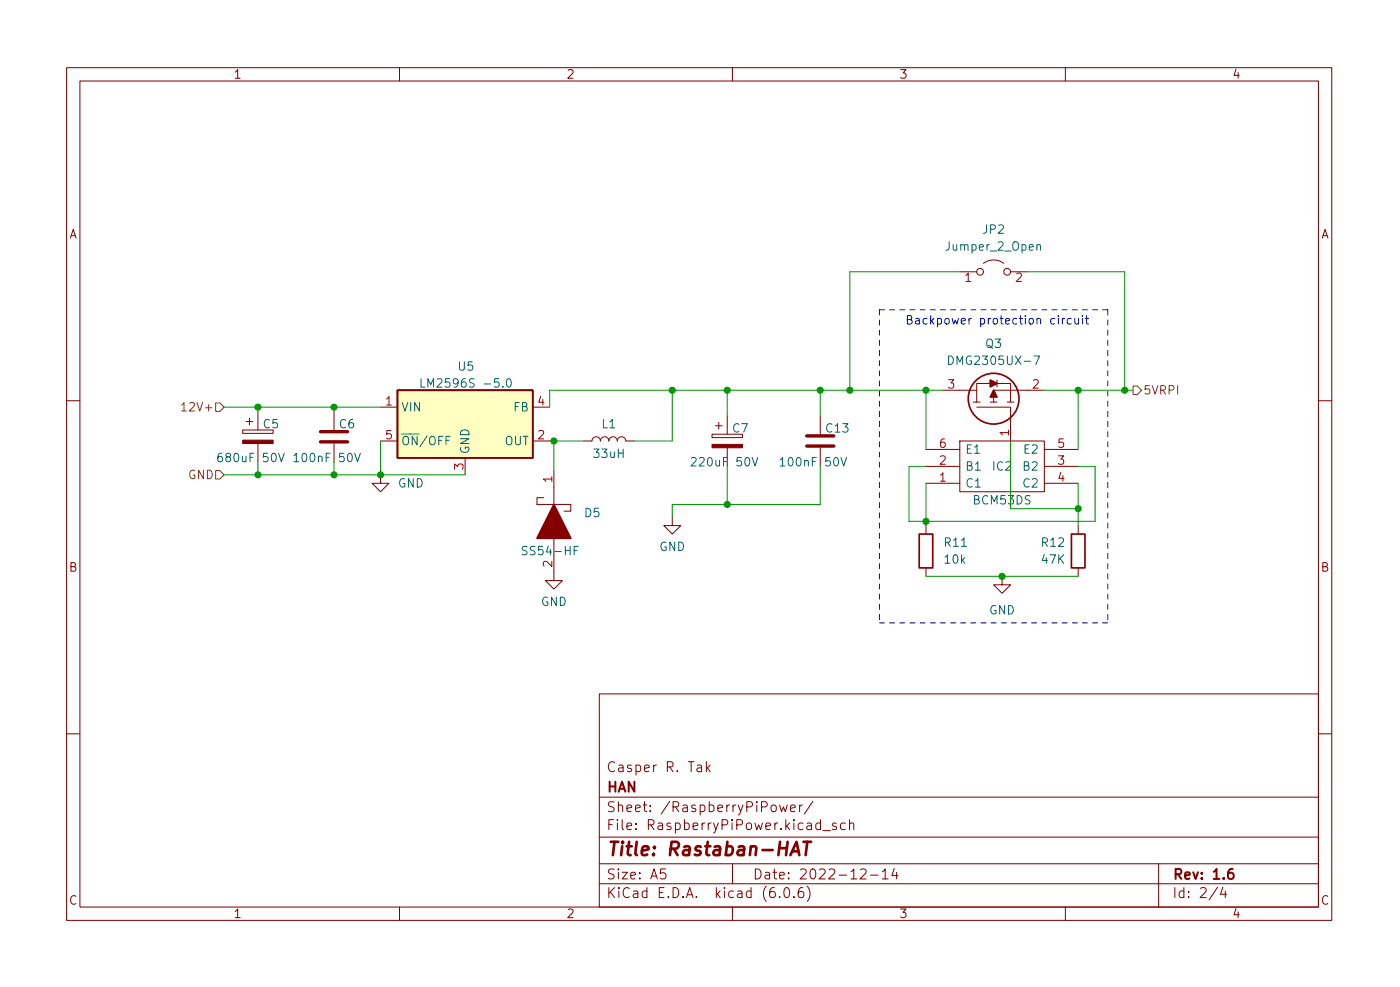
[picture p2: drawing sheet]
<svg xmlns="http://www.w3.org/2000/svg" width="210mm" height="148mm" viewBox="0 0 210 148" stroke-linecap="round" stroke-linejoin="round" font-family="sans-serif">
<g fill="none" stroke="#840000" stroke-width=".15">
<path d="M10 10.2h190v128h-190zM12 12.2h186v124h-186zM60 10.2v2M110 10.2v2M160 10.2v2M147.7 39.5a2.54 2.54 0 0 1 3.1 0M141.6 58.6h5.1M144.1 40.8h2.6M146.7 58.6v1.8M148.7 57.6h-2v1M149.7 57.6h2.1v2.8M149.7 57.1v1"/>
<path d="M151.8 40.8h2.5M156.8 58.6h-7.6v1.8M10 60.2h2M36.4 64.5h4.6v.6h-4.6zM37 63.3h1M37.5 62.8v1M38.7 61.8v2.7M38.7 66.6v2.8M50.2 61.8v2.7M50.2 66.6v2.8M57.1 71.3v1.3h-1.2l1.2 1.2 1.3-1.2h-1.3M57.1 66.2h2.6"/>
<path d="M57.1 61.1h2.6M69.8 68.7v2.6M80 66.2h2.5M80 61.1h2.5M81.7 74.7h-1.1v1h5.1v1h-1M83.2 70.6v5.1M87.6 66.2h1.3a.64 .64 0 0 1 .6-.6 .64 .64 0 0 1 .7 .6 .64 .64 0 0 1 .6-.6 .64 .64 0 0 1 .6 .6 .64 .64 0 0 1 .7-.6 .64 .64 0 0 1 .6 .6 .64 .64 0 0 1 .6-.6 .64 .64 0 0 1 .7 .6h1.2M101 77.6v1.3h1.2l-1.2 1.3-1.3-1.3h1.3M106.9 65.2h4.6v.5h-4.6zM107.4 63.9h1.1M107.9 63.4v1M109.2 62.4v2.8"/>
<path d="M109.2 67.2v2.8M123.2 62.4v2.8M123.2 67.2v2.8M139.1 72.6h5M139.1 70h5M139.1 67.5h5M139.1 78.9v1.3M144.1 66.2h12.7v7.6h-12.7zM146.2 60.4h1M146.7 61.1h5.1v5.1M148.7 60.4h1M151.3 60.4h1"/>
<path d="M156.8 72.6h5.1M156.8 70h5.1M156.8 67.5h5.1M161.9 78.9v1.3M198 60.2h2M83.2 80.8v6.4h1.3l-1.3 1.2-1.3-1.2h1.3M139.1 85.3v1.2M150.5 86.5v1.3h1.3l-1.3 1.3-1.3-1.3h1.3M161.9 85.3v1.2M10 110.2h2M90 104.2h108v32h-108zM90 119.7h108"/>
<path d="M104.7 114.9h.6l.1 .9M105.4 115.2l-.5 .1a.29 .29 0 0 0-.3 .3 .29 .29 0 0 0 .3 .2h.5M106.1 114.3v1.5M106.2 115.3l.5 .5M106.7 114.8l-.6 .6M198 110.2h2M60 136.2v2M90 132.7h108M90 129.7h108M90 125.7h108M99.9 130.4h-.7v.8l.2-.2 .5 .1 .1 .2-.1 .5-.2 .1h-.3l-.2-.1M110 136.2v2"/>
<path d="M110 129.7v3M117.1 134.6v.1M117.1 120.8l.3 1 .3-.7 .2 .7 .3-1M117.9 133.3l.3-.1a.94 .94 0 0 1 0 1.5h-.1a1 1 0 0 1-.2-1.4zM118.7 121.3l.7-.1v-.3l-.5-.1-.2 .3 .1 .7h.6M119.2 134.6v.1M120.1 120.8v1M120.5 120.8l-.3 .1-.1 .2M120.6 133.2a.59 .59 0 0 0-.7 .7v.6l.1 .2h.4l.3-.1v-.5l-.1-.2-.4-.1-.3 .3M121.2 133a1.72 1.72 0 0 1 0 2.3M122.1 120.3l-1.3 1.9M123.6 124.7h1.1"/>
<path d="M125.6 123.6l-.4-.1-.2 .3 .1 .2 .5 .1v.4h-.6M126.9 123.6l-.4-.1-.3 .3v.5l.2 .2h.5M127.6 123.7a.37 .37 0 0 1 .6 .1v.7M127.6 123v1.5M129.2 130.6l.2-.2 .5 .1a.41 .41 0 0 1 .1 .6l-.8 .8h.9M130.7 131.4h1.2M132.5 130.9l.4-.5v1.5M132.5 131.9h.9M134.3 130.4l-.4 1h1M134.7 130.9v1M160 136.2v2M174 129.7v6.5"/>
<path d="M182.9 133.2l-1.3 1.9M183.7 133.2l-.4 1h.9M184 133.7v1"/>
<circle cx="147.2" cy="40.8" r=".51"/>
<circle cx="151.3" cy="40.8" r=".51"/>
</g>
<path d="M185.1 130.4a.59 .59 0 0 0-.7 .7v.6l.2 .2h.4l.2-.1 .1-.5-.2-.2-.4-.1-.3 .3" fill="none" stroke="#840000" stroke-width=".3"/>
<path d="M118.7 128.4l.9-2 .4 2M119 127.8h.9M120.7 126.4h1.1M121.2 126.4l-.2 2" fill="none" stroke="#840000" stroke-width=".4"/>
<g fill="#840000" stroke="#840000" stroke-width=".15">
<path d="M36.4 66.1h4.6v.5h-4.6z"/>
<path d="M106.9 66.7h4.6v.5h-4.6z"/>
</g>
<g fill="none" stroke="#006464" stroke-width=".15">
<path d="M155.7 36.8l.2-.1 .3 .1 .1 .8M63.2 56.8v1.3h.6M76.2 57l.2-.2a.69 .69 0 0 1 .5 .6 .69 .69 0 0 1-.3 .7h-.1a.69 .69 0 0 1-.3-1.1zM142.5 53.4a.64 .64 0 0 1 .7 .7 .64 .64 0 0 1-.7 .6zM155.3 53.4h.8l-.5 1.3M33.3 68a.5 .5 0 0 0-.6 .6v.5l.1 .2h.4l.2-.1v-.4l-.1-.2-.4-.1-.2 .3M41.8 68l.5 1.3 .4-1.3M44.1 68.4l.4-.4v1.3M44.1 69.3h.8M53.3 68l.4 1.3 .4-1.3M103.8 68.8l.5-.1 .2 .1 .1 .2-.8 1h.8M113 68.7l.4 1.3 .4-1.3"/>
<path d="M117.2 69l.3-.3v1.3M117.2 70h.7M126.3 68.7l.4 1.3 .4-1.3M79.2 82.1l-.5-.1-.2 .1v.4l.5 .2 .2 .3-.3 .3-.5-.1"/>
</g>
<g fill="#840000" stroke="#840000" stroke-width=".25">
<path d="M83.2 75.7l2.5 5.1h-5.1z"/>
<path d="M149.2 58.6l.5 1h-1z"/>
<path d="M148.7 57.1l1 .5-1 .5z"/>
</g>
<path d="M48.1 66.3h4.1M48.1 64.8h4.1M121.2 65.4h4M121.2 67h4" fill="none" stroke="#840000" stroke-width=".51"/>
<path d="M59.7 58.6h20.3v10.1h-20.3z" fill="#ffffc2" stroke="#ffffc2" stroke-width=".15"/>
<g fill="none" stroke="#840000" stroke-width=".25">
<path d="M59.7 58.6h20.3v10.1h-20.3zM138 80.2h2.1v5.1h-2.1zM160.9 80.2h2v5.1h-2z"/>
<circle cx="149.2" cy="59.9" r="3.8"/>
</g>
<path d="M170.2 57.9h.6l.6 .7-.6 .6h-.6zM27.3 60.8l.3-.4v1.3M27.3 61.7h.7M32.4 60.5h.6l.7 .6-.7 .7h-.6zM32.4 70.6h.6l.7 .7-.7 .6h-.6z" fill="none" stroke="#725600" stroke-width=".15"/>
<path d="M158.9 47.4v.1M158.9 47.8v.8M159.6 47.8v.8M159.9 47.8l-.2 .1-.1 .1M160.9 47.9l-.4-.1-.2 .2v.4l.1 .2h.5M161.4 47.8l.1 .8h.3l.2-.1M162 47.8v.8M162.6 47.4v.1M162.6 47.8v.8M163 47.8h.5M163.2 47.4v1.1l.3 .1" fill="none" stroke="#0000c2" stroke-width=".15"/>
<path d="M132.1 46.5h34.3M132.1 46.5v47M166.4 46.5v47M166.4 93.5h-34.3" fill="none" stroke="#0000c2" stroke-width=".15" stroke-dasharray=".8 .8"/>
<g fill="none" stroke="#009600" stroke-width=".15">
<path d="M101 58.6v7.6h-5.8M109.2 58.6v3.8M123.2 58.6v3.8M139.1 58.6v8.9M141.6 58.6h-59.1v2.5M144.1 40.8h-16.5v17.8M154.3 40.8h14.6v17.8M156.8 58.6h13.4M161.9 58.6v8.9M33.7 61.1h23.4M33.7 71.3h36.1M38.7 61.1v.7"/>
<path d="M38.7 69.4v1.9M50.2 61.1v.7M50.2 69.4v1.9M57.1 66.2v5.1M82.5 66.2h5.1M83.2 66.2v4.4M109.2 70v5.7M123.2 70v5.7h-22.2v1.9M139.1 70h-2.6v8.3h28v-8.3h-2.6M139.1 72.6v6.3M151.8 66.2v10.2h10.1M161.9 72.6v6.3"/>
<path d="M139.1 86.5h22.8"/>
</g>
<g fill="#009600" stroke="#009600" stroke-width=".15">
<circle cx="50.2" cy="61.1" r=".46"/>
<circle cx="50.2" cy="71.3" r=".46"/>
<circle cx="101" cy="58.6" r=".46"/>
<circle cx="83.2" cy="66.2" r=".46"/>
<circle cx="38.7" cy="61.1" r=".46"/>
<circle cx="38.7" cy="71.3" r=".46"/>
<circle cx="57.1" cy="71.3" r=".46"/>
<circle cx="139.1" cy="78.3" r=".46"/>
<circle cx="139.1" cy="58.6" r=".46"/>
<circle cx="127.6" cy="58.6" r=".46"/>
<circle cx="109.2" cy="75.7" r=".46"/>
<circle cx="123.2" cy="58.6" r=".46"/>
<circle cx="109.2" cy="58.6" r=".46"/>
<circle cx="150.5" cy="86.5" r=".46"/>
<circle cx="161.9" cy="76.4" r=".46"/>
<circle cx="168.9" cy="58.6" r=".46"/>
<circle cx="161.9" cy="58.6" r=".46"/>
</g>
<text font-size="2.8" fill="#840000" x="91" y="128.5">Title: Rastaban-HAT</text>
<g font-size="2.1" fill="#840000">
<text x="91" y="118.9">HAN</text>
<text x="91" y="115.9">Casper R. Tak</text>
<text x="91" y="124.6">File: RaspberryPiPower.kicad_sch</text>
<text x="91" y="121.9">Sheet: /RaspberryPiPower/</text>
<text x="91" y="134.8">KiCad E.D.A. kicad (6.0.6)</text>
<text x="91" y="132">Size: A5</text>
<text x="113" y="132">Date: 2022-12-14</text>
<text x="176" y="132">Rev: 1.6</text>
<text x="176" y="134.8">Id: 2/4</text>
</g>
<g font-size="1.8" fill="#840000">
<text x="35" y="11.8">1</text>
<text x="85" y="11.8">2</text>
<text x="135" y="11.8">3</text>
<text x="185" y="11.8">4</text>
<text x="10.3" y="35.8">A</text>
<text x="198.4" y="35.8">A</text>
<text x="10.3" y="85.8">B</text>
<text x="198.4" y="85.8">B</text>
<text x="10.3" y="135.8">C</text>
<text x="35" y="137.8">1</text>
<text x="85" y="137.8">2</text>
<text x="135" y="137.8">3</text>
<text x="185" y="137.8">4</text>
<text x="198.4" y="135.8">C</text>
</g>
<g font-size="1.8" fill="#006464">
<text x="147.7" y="35.1">JP2</text>
<text x="142.3" y="37.6">Jumper_2_Open</text>
<text x="148" y="52.2">Q3</text>
<text x="64.4" y="58.2">LM2596S -5.0</text>
<text x="68.8" y="55.6">U5</text>
<text x="143.2" y="54.8">DMG2305UX-7</text>
<text x="39.6" y="64.3">C5</text>
<text x="51" y="64.3">C6</text>
<text x="60.2" y="61.8">VIN</text>
<text x="77.1" y="61.8">FB</text>
<text x="90.4" y="64.3">L1</text>
<text x="110" y="64.9">C7</text>
<text x="124.1" y="64.9">C13</text>
<text x="33.3" y="69.4">680uF 50V</text>
<text x="44.7" y="69.4">100nF 50V</text>
<text x="60.2" y="66.8">~{ON}/OFF</text>
<text x="70.5" y="68.2" transform="rotate(-90 70.5 68.2)">GND</text>
<text x="75.8" y="66.8">OUT</text>
<text x="89.3" y="68.7">33uH</text>
<text x="104.4" y="70">220uF 50V</text>
<text x="117.7" y="70">100nF 50V</text>
<text x="144.9" y="70.6">B1</text>
<text x="144.9" y="68.1">E1</text>
<text x="149.1" y="70.6">IC2</text>
<text x="153.8" y="70.6">B2</text>
<text x="153.9" y="68.1">E2</text>
<text x="59.7" y="73.2">GND</text>
<text x="87.8" y="77.6">D5</text>
<text x="144.9" y="73.2">C1</text>
<text x="146.3" y="75.7">BCM53DS</text>
<text x="153.8" y="73.2">C2</text>
<text x="79.2" y="83.3">SS54-HF</text>
<text x="99" y="82.7">GND</text>
<text x="141.9" y="82.1">R11</text>
<text x="156.5" y="82.1">R12</text>
<text x="141.9" y="84.6">10k</text>
<text x="156.5" y="84.6">47K</text>
<text x="81.2" y="91">GND</text>
<text x="148.5" y="92.2">GND</text>
</g>
<g font-size="1.8" fill="#a90000">
<text x="144.9" y="42.3">1</text>
<text x="152.5" y="42.3">2</text>
<text x="142.4" y="58.3">3</text>
<text x="155.1" y="58.3">2</text>
<text x="57.9" y="60.9">1</text>
<text x="57.9" y="65.9">5</text>
<text x="80.8" y="65.9">2</text>
<text x="80.8" y="60.9">4</text>
<text x="151.5" y="65.4" transform="rotate(-90 151.5 65.4)">1</text>
<text x="69.6" y="70.5" transform="rotate(-90 69.6 70.5)">3</text>
<text x="141.1" y="69.8">2</text>
<text x="141.1" y="67.2">6</text>
<text x="158.9" y="69.8">3</text>
<text x="158.9" y="67.2">5</text>
<text x="82.9" y="72.4" transform="rotate(-90 82.9 72.4)">1</text>
<text x="141.1" y="72.3">1</text>
<text x="158.9" y="72.3">4</text>
<text x="82.9" y="85.1" transform="rotate(-90 82.9 85.1)">2</text>
</g>
<text font-size="1.8" fill="#0000c2" x="135.9" y="48.7">Backpower protection circuit</text>
<g font-size="1.8" fill="#725600">
<text x="171.6" y="59.2">5VRPI</text>
<text x="28" y="61.8">12V+</text>
<text x="28.3" y="71.9">GND</text>
</g>
</svg>
